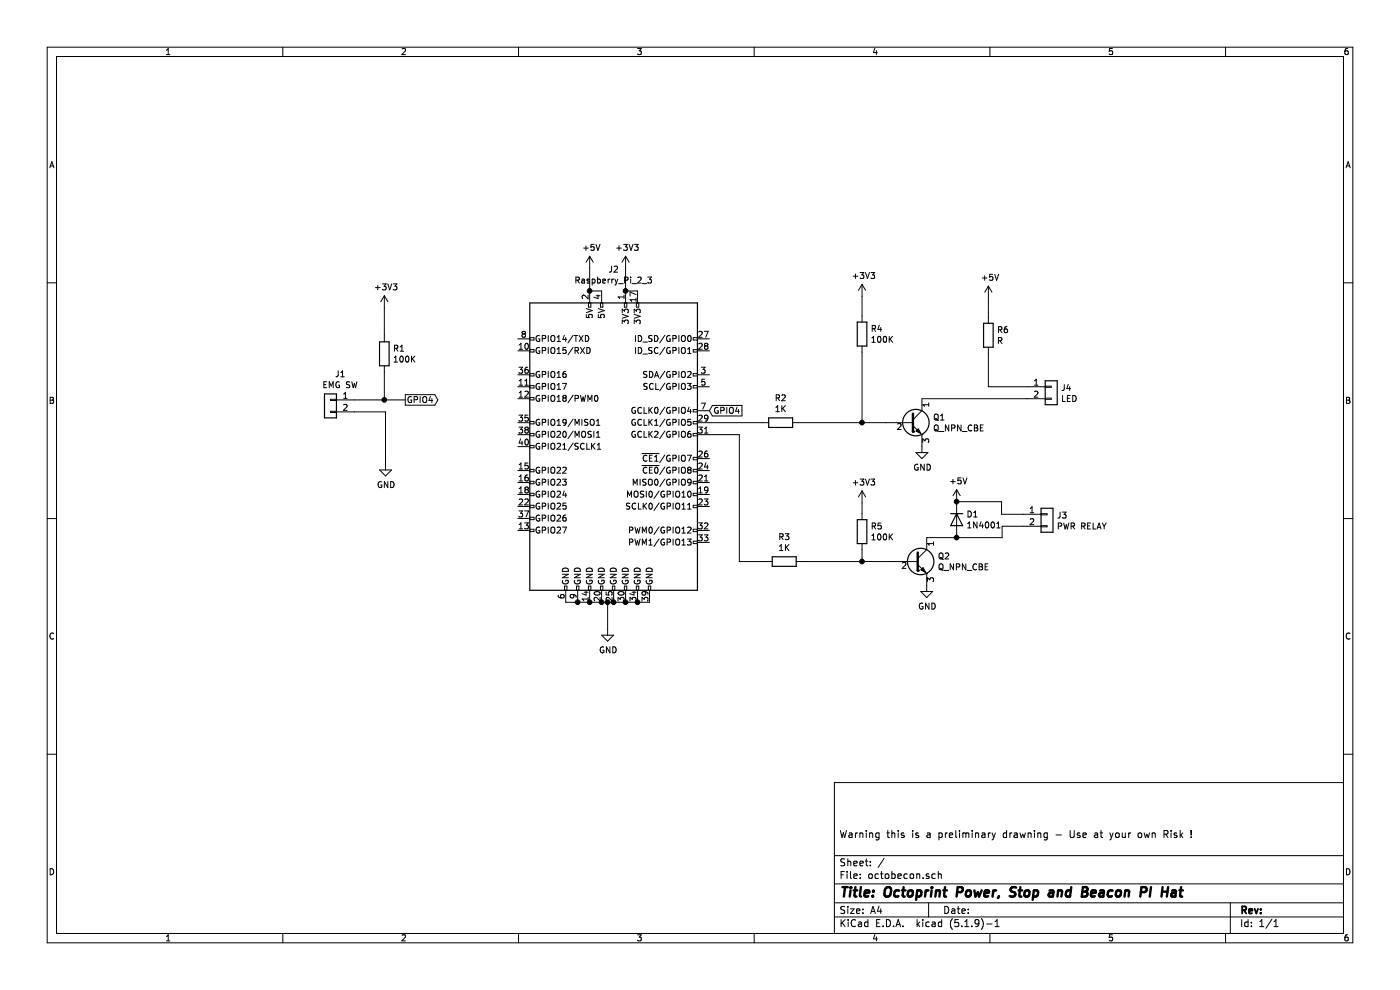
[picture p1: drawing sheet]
EESchema Schematic File Version 4
EELAYER 30 0
EELAYER END
$Descr A4 11693 8268
encoding utf-8
Sheet 1 1
Title "Octoprint Power, Stop and Beacon PI Hat"
Date ""
Rev ""
Comp ""
Comment1 "Warning this is a preliminary drawning - Use at your own Risk !"
Comment2 ""
Comment3 ""
Comment4 ""
$EndDescr
$Comp
L Connector_Generic:Conn_01x02 J1
U 1 1
P 2760 3340
F 0 "J1" H 2678 3557 50  0000 C CNN
F 1 "EMG SW" H 2678 3466 50  0000 C CNN
F 2 "" H 2760 3340 50  0001 C CNN
F 3 "~" H 2760 3340 50  0001 C CNN
	1    2760 3340
	-1   0    0    -1  
$EndComp
$Comp
L Connector_Generic:Conn_01x02 J4
U 1 1
P 8780 3230
F 0 "J4" H 8860 3222 50  0000 L CNN
F 1 "LED" H 8860 3131 50  0000 L CNN
F 2 "" H 8780 3230 50  0001 C CNN
F 3 "~" H 8780 3230 50  0001 C CNN
	1    8780 3230
	1    0    0    -1  
$EndComp
$Comp
L Connector_Generic:Conn_01x02 J3
U 1 1
P 8745 4295
F 0 "J3" H 8825 4287 50  0000 L CNN
F 1 "PWR RELAY" H 8825 4196 50  0000 L CNN
F 2 "" H 8745 4295 50  0001 C CNN
F 3 "~" H 8745 4295 50  0001 C CNN
	1    8745 4295
	1    0    0    -1  
$EndComp
$Comp
L Device:R R1
U 1 1
P 3210 2955
F 0 "R1" H 3280 3001 50  0000 L CNN
F 1 "100K" H 3280 2910 50  0000 L CNN
F 2 "" V 3140 2955 50  0001 C CNN
F 3 "~" H 3210 2955 50  0001 C CNN
	1    3210 2955
	1    0    0    -1  
$EndComp
$Comp
L Device:R R6
U 1 1
P 8255 2800
F 0 "R6" H 8325 2846 50  0000 L CNN
F 1 "R" H 8325 2755 50  0000 L CNN
F 2 "" V 8185 2800 50  0001 C CNN
F 3 "~" H 8255 2800 50  0001 C CNN
	1    8255 2800
	1    0    0    -1  
$EndComp
$Comp
L Device:R R5
U 1 1
P 7200 4440
F 0 "R5" H 7270 4486 50  0000 L CNN
F 1 "100K" H 7270 4395 50  0000 L CNN
F 2 "" V 7130 4440 50  0001 C CNN
F 3 "~" H 7200 4440 50  0001 C CNN
	1    7200 4440
	1    0    0    -1  
$EndComp
$Comp
L Connector:Raspberry_Pi_2_3 J2
U 1 1
P 5125 3730
F 0 "J2" H 5125 5211 50  0000 C CNN
F 1 "Raspberry_Pi_2_3" H 5125 5120 50  0000 C CNN
F 2 "" H 5125 3730 50  0001 C CNN
F 3 "https://www.raspberrypi.org/documentation/hardware/raspberrypi/schematics/rpi_SCH_3bplus_1p0_reduced.pdf" H 5125 3730 50  0001 C CNN
	1    5125 3730
	1    0    0    -1  
$EndComp
$Comp
L power:+3V3 #PWR01
U 1 1
P 3210 2570
F 0 "#PWR01" H 3210 2420 50  0001 C CNN
F 1 "+3V3" H 3225 2743 50  0000 C CNN
F 2 "" H 3210 2570 50  0001 C CNN
F 3 "" H 3210 2570 50  0001 C CNN
	1    3210 2570
	1    0    0    -1  
$EndComp
$Comp
L power:+3V3 #PWR05
U 1 1
P 5225 2240
F 0 "#PWR05" H 5225 2090 50  0001 C CNN
F 1 "+3V3" H 5240 2413 50  0000 C CNN
F 2 "" H 5225 2240 50  0001 C CNN
F 3 "" H 5225 2240 50  0001 C CNN
	1    5225 2240
	1    0    0    -1  
$EndComp
$Comp
L Device:Q_NPN_CBE Q1
U 1 1
P 7600 3530
F 0 "Q1" H 7791 3576 50  0000 L CNN
F 1 "Q_NPN_CBE" H 7791 3485 50  0000 L CNN
F 2 "" H 7800 3630 50  0001 C CNN
F 3 "~" H 7600 3530 50  0001 C CNN
	1    7600 3530
	1    0    0    -1  
$EndComp
$Comp
L power:GND #PWR04
U 1 1
P 5075 5255
F 0 "#PWR04" H 5075 5005 50  0001 C CNN
F 1 "GND" H 5080 5082 50  0000 C CNN
F 2 "" H 5075 5255 50  0001 C CNN
F 3 "" H 5075 5255 50  0001 C CNN
	1    5075 5255
	1    0    0    -1  
$EndComp
$Comp
L power:GND #PWR02
U 1 1
P 3220 3875
F 0 "#PWR02" H 3220 3625 50  0001 C CNN
F 1 "GND" H 3225 3702 50  0000 C CNN
F 2 "" H 3220 3875 50  0001 C CNN
F 3 "" H 3220 3875 50  0001 C CNN
	1    3220 3875
	1    0    0    -1  
$EndComp
Wire Wire Line
	3210 2570 3210 2805
Wire Wire Line
	3210 3340 3210 3105
Wire Wire Line
	2960 3340 3210 3340
Wire Wire Line
	2960 3440 3220 3440
Wire Wire Line
	3220 3440 3220 3875
Wire Wire Line
	3210 3340 3385 3340
Connection ~ 3210 3340
Text GLabel 3385 3340 2    50   Output ~ 0
GPIO4
Wire Wire Line
	5225 2430 5225 2240
Wire Wire Line
	5325 2430 5225 2430
Connection ~ 5225 2430
Wire Wire Line
	4725 5030 4825 5030
Connection ~ 4825 5030
Wire Wire Line
	4825 5030 4925 5030
Connection ~ 4925 5030
Wire Wire Line
	4925 5030 5025 5030
Connection ~ 5025 5030
Wire Wire Line
	5025 5030 5075 5030
Connection ~ 5125 5030
Wire Wire Line
	5125 5030 5225 5030
Connection ~ 5225 5030
Wire Wire Line
	5225 5030 5325 5030
Connection ~ 5325 5030
Wire Wire Line
	5325 5030 5425 5030
Wire Wire Line
	5075 5030 5075 5255
Connection ~ 5075 5030
Wire Wire Line
	5075 5030 5125 5030
Text GLabel 5925 3430 2    50   Input ~ 0
GPIO4
Wire Wire Line
	6670 3530 7200 3530
$Comp
L power:GND #PWR08
U 1 1
P 7700 3730
F 0 "#PWR08" H 7700 3480 50  0001 C CNN
F 1 "GND" H 7705 3557 50  0000 C CNN
F 2 "" H 7700 3730 50  0001 C CNN
F 3 "" H 7700 3730 50  0001 C CNN
	1    7700 3730
	1    0    0    -1  
$EndComp
Wire Wire Line
	7700 3330 8580 3330
Wire Wire Line
	8580 3230 8255 3230
Wire Wire Line
	8255 3230 8255 2950
$Comp
L power:+5V #PWR011
U 1 1
P 8255 2490
F 0 "#PWR011" H 8255 2340 50  0001 C CNN
F 1 "+5V" H 8270 2663 50  0000 C CNN
F 2 "" H 8255 2490 50  0001 C CNN
F 3 "" H 8255 2490 50  0001 C CNN
	1    8255 2490
	1    0    0    -1  
$EndComp
Wire Wire Line
	8255 2490 8255 2650
$Comp
L Device:R R2
U 1 1
P 6520 3530
F 0 "R2" V 6313 3530 50  0000 C CNN
F 1 "1K" V 6404 3530 50  0000 C CNN
F 2 "" V 6450 3530 50  0001 C CNN
F 3 "~" H 6520 3530 50  0001 C CNN
	1    6520 3530
	0    1    1    0   
$EndComp
Wire Wire Line
	5925 3530 6370 3530
$Comp
L Diode:1N4001 D1
U 1 1
P 7990 4340
F 0 "D1" V 7944 4420 50  0000 L CNN
F 1 "1N4001" V 8035 4420 50  0000 L CNN
F 2 "Diode_THT:D_DO-41_SOD81_P10.16mm_Horizontal" H 7990 4165 50  0001 C CNN
F 3 "http://www.vishay.com/docs/88503/1n4001.pdf" H 7990 4340 50  0001 C CNN
	1    7990 4340
	0    1    1    0   
$EndComp
Wire Wire Line
	7990 4190 8365 4190
Wire Wire Line
	8365 4190 8365 4295
Wire Wire Line
	8365 4295 8545 4295
Wire Wire Line
	8370 4395 8545 4395
$Comp
L Device:Q_NPN_CBE Q2
U 1 1
P 7640 4690
F 0 "Q2" H 7831 4736 50  0000 L CNN
F 1 "Q_NPN_CBE" H 7831 4645 50  0000 L CNN
F 2 "" H 7840 4790 50  0001 C CNN
F 3 "~" H 7640 4690 50  0001 C CNN
	1    7640 4690
	1    0    0    -1  
$EndComp
Wire Wire Line
	8370 4395 8370 4490
Wire Wire Line
	8370 4490 7990 4490
Wire Wire Line
	7990 4490 7740 4490
Connection ~ 7990 4490
$Comp
L power:+5V #PWR03
U 1 1
P 4925 2240
F 0 "#PWR03" H 4925 2090 50  0001 C CNN
F 1 "+5V" H 4940 2413 50  0000 C CNN
F 2 "" H 4925 2240 50  0001 C CNN
F 3 "" H 4925 2240 50  0001 C CNN
	1    4925 2240
	1    0    0    -1  
$EndComp
Wire Wire Line
	4925 2430 4925 2240
Wire Wire Line
	5025 2430 4925 2430
Connection ~ 4925 2430
$Comp
L power:+5V #PWR010
U 1 1
P 7990 4190
F 0 "#PWR010" H 7990 4040 50  0001 C CNN
F 1 "+5V" H 8005 4363 50  0000 C CNN
F 2 "" H 7990 4190 50  0001 C CNN
F 3 "" H 7990 4190 50  0001 C CNN
	1    7990 4190
	1    0    0    -1  
$EndComp
Connection ~ 7990 4190
$Comp
L power:GND #PWR09
U 1 1
P 7740 4890
F 0 "#PWR09" H 7740 4640 50  0001 C CNN
F 1 "GND" H 7745 4717 50  0000 C CNN
F 2 "" H 7740 4890 50  0001 C CNN
F 3 "" H 7740 4890 50  0001 C CNN
	1    7740 4890
	1    0    0    -1  
$EndComp
$Comp
L Device:R R3
U 1 1
P 6550 4690
F 0 "R3" V 6343 4690 50  0000 C CNN
F 1 "1K" V 6434 4690 50  0000 C CNN
F 2 "" V 6480 4690 50  0001 C CNN
F 3 "~" H 6550 4690 50  0001 C CNN
	1    6550 4690
	0    1    1    0   
$EndComp
$Comp
L Device:R R4
U 1 1
P 7200 2790
F 0 "R4" H 7270 2836 50  0000 L CNN
F 1 "100K" H 7270 2745 50  0000 L CNN
F 2 "" V 7130 2790 50  0001 C CNN
F 3 "~" H 7200 2790 50  0001 C CNN
	1    7200 2790
	1    0    0    -1  
$EndComp
$Comp
L power:+3V3 #PWR07
U 1 1
P 7200 4200
F 0 "#PWR07" H 7200 4050 50  0001 C CNN
F 1 "+3V3" H 7215 4373 50  0000 C CNN
F 2 "" H 7200 4200 50  0001 C CNN
F 3 "" H 7200 4200 50  0001 C CNN
	1    7200 4200
	1    0    0    -1  
$EndComp
Wire Wire Line
	7200 4200 7200 4290
Wire Wire Line
	7440 4690 7200 4690
Wire Wire Line
	7200 4690 7200 4590
$Comp
L power:+3V3 #PWR06
U 1 1
P 7200 2475
F 0 "#PWR06" H 7200 2325 50  0001 C CNN
F 1 "+3V3" H 7215 2648 50  0000 C CNN
F 2 "" H 7200 2475 50  0001 C CNN
F 3 "" H 7200 2475 50  0001 C CNN
	1    7200 2475
	1    0    0    -1  
$EndComp
Wire Wire Line
	7200 2475 7200 2640
Wire Wire Line
	7200 2940 7200 3530
Connection ~ 7200 3530
Wire Wire Line
	7200 3530 7400 3530
Wire Wire Line
	7200 4690 6700 4690
Connection ~ 7200 4690
Wire Wire Line
	5925 3630 6175 3630
Wire Wire Line
	6175 3630 6175 4690
Wire Wire Line
	6175 4690 6400 4690
$EndSCHEMATC
